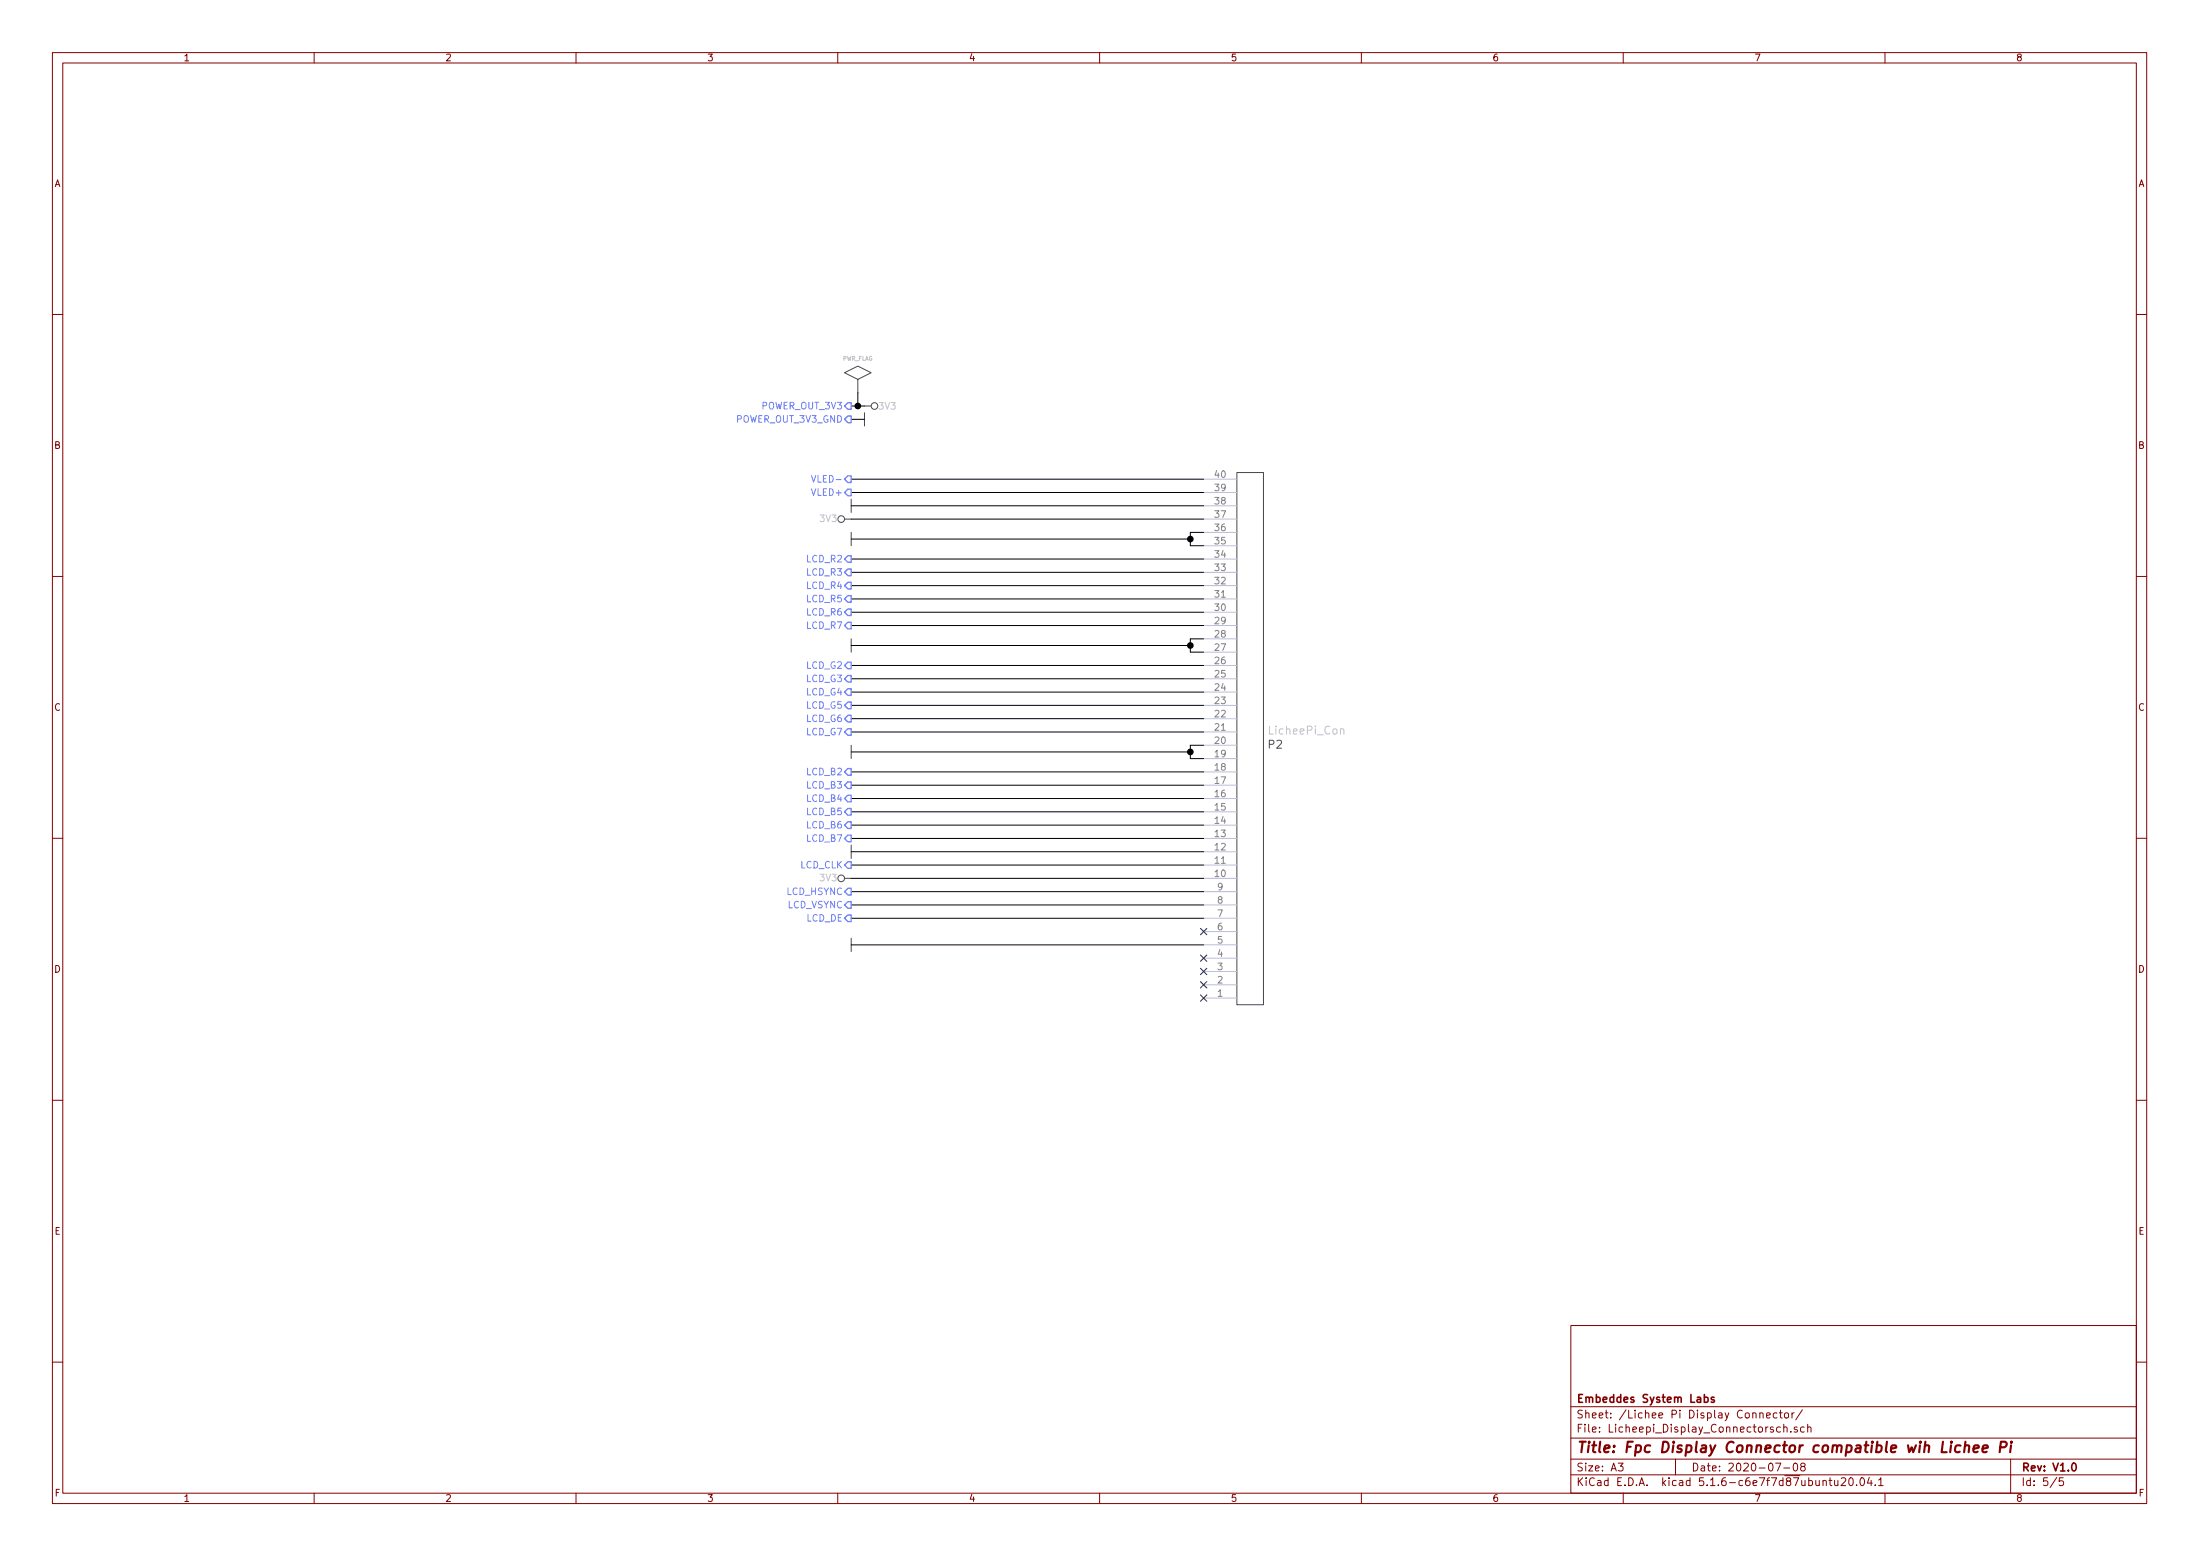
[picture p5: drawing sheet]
EESchema Schematic File Version 4
EELAYER 30 0
EELAYER END
$Descr A3 16535 11693
encoding utf-8
Sheet 5 5
Title "Fpc Display Connector compatible wih Lichee Pi "
Date "2020-07-08"
Rev "V1.0"
Comp "Embeddes System Labs"
Comment1 ""
Comment2 ""
Comment3 ""
Comment4 ""
$EndDescr
$Comp
L Fpc_Connectors:40pin_fpc_top_0_5mm P2
U 1 1
P 9300 5550
F 0 "P2" H 9528 5598 60  0000 L CNN
F 1 "LicheePi_Con" H 9528 5492 60  0000 L CNN
F 2 "Fpc_Connectors:40pin_fpc_top_0_5mm" H 9400 7050 60  0001 C CNN
F 3 "Connectors/Fpc_Connectors/Components_Documentation/ZIFNZ0140CV-TR.pdf" H 9528 5439 60  0001 L CNN
	1    9300 5550
	1    0    0    1   
$EndComp
Wire Wire Line
	9050 3600 6400 3600
Text HLabel 6400 3600 0    50   Output ~ 0
VLED-
Wire Wire Line
	9050 3700 6400 3700
Text HLabel 6400 3700 0    50   Output ~ 0
VLED+
Wire Wire Line
	9050 3800 6400 3800
Wire Wire Line
	9050 3900 6400 3900
$Comp
L power:GND #PWR0101
U 1 1
P 6400 3800
F 0 "#PWR0101" H 6400 3900 30  0001 C CNN
F 1 "GND" H 6400 3700 30  0001 C CNN
F 2 "" H 6400 3800 60  0000 C CNN
F 3 "" H 6400 3800 60  0000 C CNN
	1    6400 3800
	0    1    1    0   
$EndComp
$Comp
L power:3V3 #PWR0102
U 1 1
P 6400 3900
F 0 "#PWR0102" H 6400 4000 40  0001 C CNN
F 1 "3V3" V 6400 4000 50  0000 L CNN
F 2 "" H 6400 3900 60  0000 C CNN
F 3 "" H 6400 3900 60  0000 C CNN
	1    6400 3900
	0    -1   -1   0   
$EndComp
Wire Wire Line
	9050 4000 8950 4000
Wire Wire Line
	8950 4000 8950 4050
Wire Wire Line
	8950 4100 9050 4100
Wire Wire Line
	8950 4050 6400 4050
Connection ~ 8950 4050
Wire Wire Line
	8950 4050 8950 4100
$Comp
L power:GND #PWR0103
U 1 1
P 6400 4050
F 0 "#PWR0103" H 6400 4150 30  0001 C CNN
F 1 "GND" H 6400 3950 30  0001 C CNN
F 2 "" H 6400 4050 60  0000 C CNN
F 3 "" H 6400 4050 60  0000 C CNN
	1    6400 4050
	0    1    1    0   
$EndComp
Wire Wire Line
	9050 4200 6400 4200
Wire Wire Line
	9050 4300 6400 4300
Wire Wire Line
	9050 4400 6400 4400
Wire Wire Line
	9050 4500 6400 4500
Wire Wire Line
	9050 4600 6400 4600
Wire Wire Line
	9050 4700 6400 4700
Wire Wire Line
	9050 4800 8950 4800
Wire Wire Line
	8950 4800 8950 4850
Wire Wire Line
	8950 4900 9050 4900
Wire Wire Line
	8950 4850 6400 4850
Connection ~ 8950 4850
Wire Wire Line
	8950 4850 8950 4900
$Comp
L power:GND #PWR0104
U 1 1
P 6400 4850
F 0 "#PWR0104" H 6400 4950 30  0001 C CNN
F 1 "GND" H 6400 4750 30  0001 C CNN
F 2 "" H 6400 4850 60  0000 C CNN
F 3 "" H 6400 4850 60  0000 C CNN
	1    6400 4850
	0    1    1    0   
$EndComp
Text HLabel 6400 4200 0    50   Output ~ 0
LCD_R2
Text HLabel 6400 4300 0    50   Output ~ 0
LCD_R3
Text HLabel 6400 4400 0    50   Output ~ 0
LCD_R4
Text HLabel 6400 4500 0    50   Output ~ 0
LCD_R5
Text HLabel 6400 4600 0    50   Output ~ 0
LCD_R6
Text HLabel 6400 4700 0    50   Output ~ 0
LCD_R7
Wire Wire Line
	9050 5000 6400 5000
Wire Wire Line
	9050 5100 6400 5100
Wire Wire Line
	9050 5200 6400 5200
Wire Wire Line
	9050 5300 6400 5300
Wire Wire Line
	9050 5400 6400 5400
Wire Wire Line
	9050 5500 6400 5500
Text HLabel 6400 5000 0    50   Output ~ 0
LCD_G2
Text HLabel 6400 5100 0    50   Output ~ 0
LCD_G3
Text HLabel 6400 5200 0    50   Output ~ 0
LCD_G4
Text HLabel 6400 5300 0    50   Output ~ 0
LCD_G5
Text HLabel 6400 5400 0    50   Output ~ 0
LCD_G6
Text HLabel 6400 5500 0    50   Output ~ 0
LCD_G7
Wire Wire Line
	9050 5600 8950 5600
Wire Wire Line
	8950 5600 8950 5650
Wire Wire Line
	8950 5700 9050 5700
Wire Wire Line
	8950 5650 6400 5650
Connection ~ 8950 5650
Wire Wire Line
	8950 5650 8950 5700
$Comp
L power:GND #PWR0105
U 1 1
P 6400 5650
F 0 "#PWR0105" H 6400 5750 30  0001 C CNN
F 1 "GND" H 6400 5550 30  0001 C CNN
F 2 "" H 6400 5650 60  0000 C CNN
F 3 "" H 6400 5650 60  0000 C CNN
	1    6400 5650
	0    1    1    0   
$EndComp
Wire Wire Line
	9050 5800 6400 5800
Wire Wire Line
	9050 5900 6400 5900
Wire Wire Line
	9050 6000 6400 6000
Wire Wire Line
	9050 6100 6400 6100
Wire Wire Line
	9050 6200 6400 6200
Wire Wire Line
	9050 6300 6400 6300
Text HLabel 6400 5800 0    50   Output ~ 0
LCD_B2
Text HLabel 6400 5900 0    50   Output ~ 0
LCD_B3
Text HLabel 6400 6000 0    50   Output ~ 0
LCD_B4
Text HLabel 6400 6100 0    50   Output ~ 0
LCD_B5
Text HLabel 6400 6200 0    50   Output ~ 0
LCD_B6
Text HLabel 6400 6300 0    50   Output ~ 0
LCD_B7
Wire Wire Line
	9050 6400 6400 6400
$Comp
L power:GND #PWR0106
U 1 1
P 6400 6400
F 0 "#PWR0106" H 6400 6500 30  0001 C CNN
F 1 "GND" H 6400 6300 30  0001 C CNN
F 2 "" H 6400 6400 60  0000 C CNN
F 3 "" H 6400 6400 60  0000 C CNN
	1    6400 6400
	0    1    1    0   
$EndComp
Wire Wire Line
	9050 6500 6400 6500
Text HLabel 6400 6500 0    50   Output ~ 0
LCD_CLK
Wire Wire Line
	9050 6600 6400 6600
$Comp
L power:3V3 #PWR0107
U 1 1
P 6400 6600
F 0 "#PWR0107" H 6400 6700 40  0001 C CNN
F 1 "3V3" V 6400 6700 50  0000 L CNN
F 2 "" H 6400 6600 60  0000 C CNN
F 3 "" H 6400 6600 60  0000 C CNN
	1    6400 6600
	0    -1   -1   0   
$EndComp
Wire Wire Line
	9050 6700 6400 6700
Wire Wire Line
	9050 6800 6400 6800
Wire Wire Line
	9050 6900 6400 6900
Text HLabel 6400 6700 0    50   Output ~ 0
LCD_HSYNC
Text HLabel 6400 6800 0    50   Output ~ 0
LCD_VSYNC
Text HLabel 6400 6900 0    50   Output ~ 0
LCD_DE
NoConn ~ 9050 7000
Text HLabel 6400 3050 0    50   Output ~ 0
POWER_OUT_3V3
Text HLabel 6400 3150 0    50   Output ~ 0
POWER_OUT_3V3_GND
$Comp
L power:3V3 #PWR0109
U 1 1
P 6500 3050
F 0 "#PWR0109" H 6500 3150 40  0001 C CNN
F 1 "3V3" V 6500 3150 50  0000 L CNN
F 2 "" H 6500 3050 60  0000 C CNN
F 3 "" H 6500 3050 60  0000 C CNN
	1    6500 3050
	0    1    1    0   
$EndComp
$Comp
L power:GND #PWR0110
U 1 1
P 6500 3150
F 0 "#PWR0110" H 6500 3250 30  0001 C CNN
F 1 "GND" H 6500 3050 30  0001 C CNN
F 2 "" H 6500 3150 60  0000 C CNN
F 3 "" H 6500 3150 60  0000 C CNN
	1    6500 3150
	0    1    1    0   
$EndComp
Wire Wire Line
	6500 3050 6450 3050
Wire Wire Line
	6400 3150 6500 3150
$Comp
L power:PWR_FLAG #FLG0102
U 1 1
P 6450 2950
F 0 "#FLG0102" H 6450 3220 30  0001 C CNN
F 1 "PWR_FLAG" H 6450 3208 30  0000 C CNN
F 2 "" H 6450 2950 60  0000 C CNN
F 3 "" H 6450 2950 60  0000 C CNN
	1    6450 2950
	1    0    0    -1  
$EndComp
Wire Wire Line
	6450 3050 6450 2950
Connection ~ 6450 3050
Wire Wire Line
	6450 3050 6400 3050
$Comp
L power:GND #PWR0108
U 1 1
P 6400 7100
F 0 "#PWR0108" H 6400 7200 30  0001 C CNN
F 1 "GND" H 6400 7000 30  0001 C CNN
F 2 "" H 6400 7100 60  0000 C CNN
F 3 "" H 6400 7100 60  0000 C CNN
	1    6400 7100
	0    1    1    0   
$EndComp
Wire Wire Line
	9050 7100 6400 7100
NoConn ~ 9050 7200
NoConn ~ 9050 7300
NoConn ~ 9050 7400
NoConn ~ 9050 7500
$EndSCHEMATC
